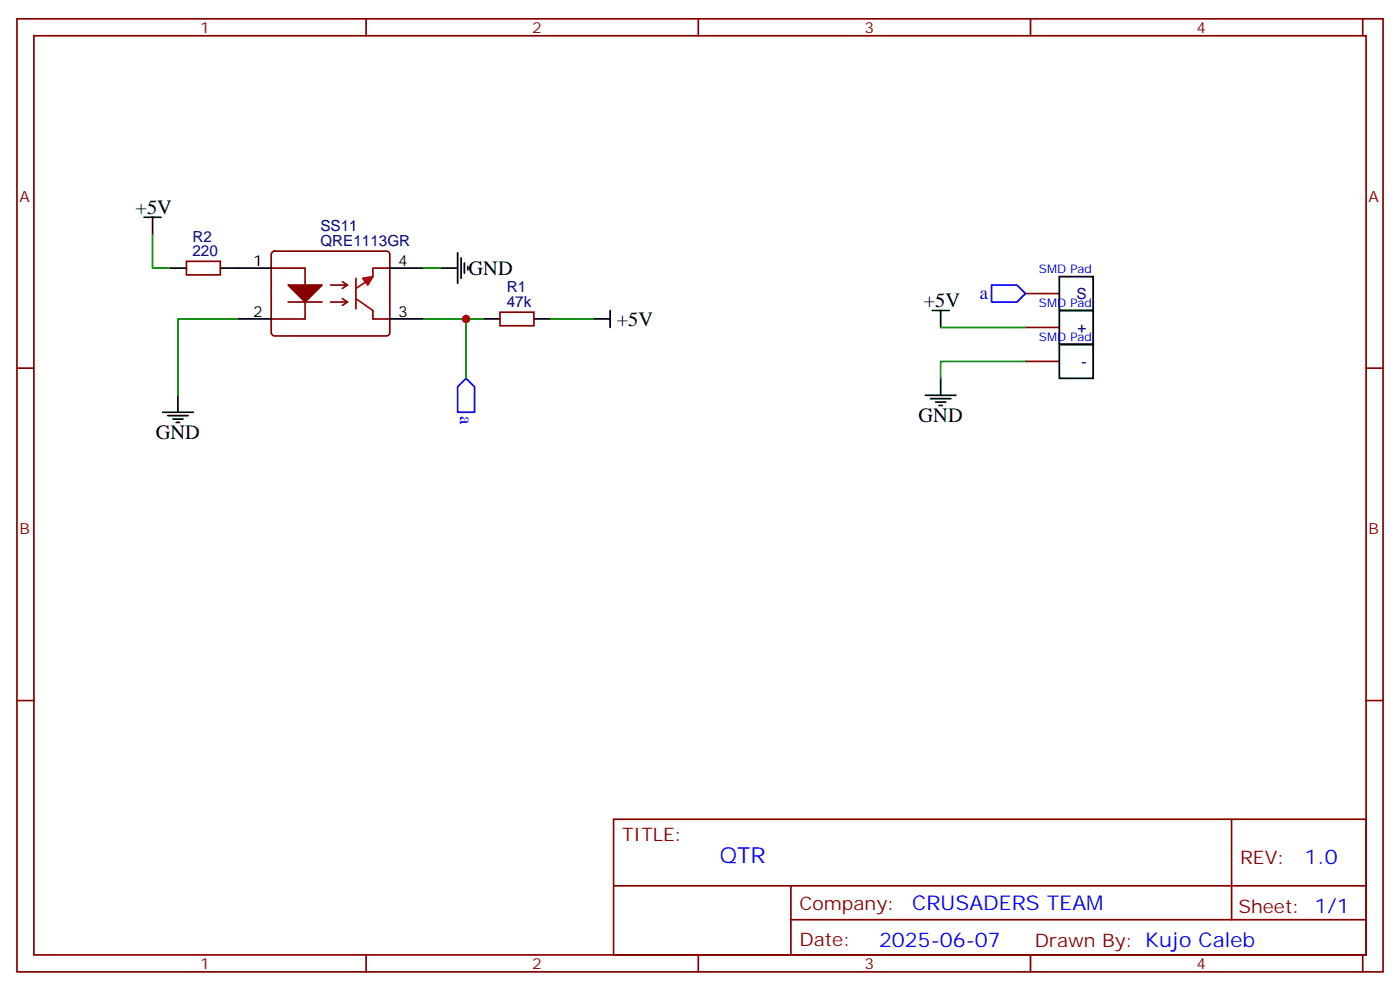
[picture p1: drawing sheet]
<svg xmlns="http://www.w3.org/2000/svg" width="291mm" height="206mm" viewBox="0 0 291 206" stroke-linecap="round" stroke-linejoin="round" font-family="sans-serif">
<g fill="none" stroke="#870000" stroke-width=".35">
<path d="M3.5 3.9h284.4v198.3h-284.4zM7.1 7.4h277.2v191.2h-277.2zM76.2 3.9v3.5M145.3 3.9v3.5M214.5 3.9v3.5M283.6 3.9v3.5M38.8 54.4h7.1v2.8h-7.1zM56.4 55.8h7.1v10.6h-7.1M56.7 52.5l.4-.3h23.3a.71 .71 0 0 1 .7 .8v16.2a.76 .76 0 0 1-.7 .7h-23.3a.76 .76 0 0 1-.7-.7v-16.2zM68.8 59.3h3.5M71.3 58.6l1 .7M72.3 59.3l-1 .7"/>
<path d="M81.1 55.8h-3.5v1.7M3.5 76.6h3.6M60 62.8h7M68.8 62.8h3.5M71.3 62.1l1 .7M72.3 62.8l-1 .7M77.6 64.6v1.8h3.5M104.1 64.9h7v2.9h-7zM213.4 61.1h7.1M213.4 68.1h7.1M213.4 75.2h7.1M284.3 76.6h3.6"/>
<path d="M3.5 145.7h3.6M284.3 145.7h3.6M127.7 170.4h156.6v28.2h-156.6zM256.3 170.5v20.8M76.2 198.6v3.6M127.7 184.3h156.5M145.3 198.6v3.6M164.6 191.3h119.6M164.6 184.3v14.1M214.5 198.6v3.6M283.6 198.6v3.6"/>
</g>
<path d="M60 59.3h7l-3.5 3.5z" fill="#870000" stroke="#870000" stroke-width=".35"/>
<g fill="none" stroke="#000" stroke-width=".35">
<path d="M30 45.2h3.5M31.7 45.2v3.5M35.3 55.8h3.5M45.9 55.8h10.5M81.1 55.8h7.1M91.7 55.8h3.5M95.2 52.6v6.3M96 53.7v4.2M96.7 54.7v2.1M97.4 55.4v.7M220.5 57.5h7v7.1h-7zM49.4 66.4h7"/>
<path d="M81.1 66.4h7.1M100.5 66.4h3.6M111.1 66.4h3.6M123.5 66.4h3.5M127 64.6v3.5M194 64.6h3.6M195.8 64.6v3.5M195.8 78.7v3.5M220.5 64.6h7v7h-7zM220.5 71.6h7v7.1h-7zM33.9 85.8h6.3M34.9 86.5h4.3"/>
<path d="M36 87.2h2.1M36.7 87.9h.7M37 82.2v3.6M192.6 82.2h6.4M193.7 82.9h4.2M194.7 83.6h2.1M195.4 84.3h.7"/>
</g>
<path d="M75.5 57.9l2.1-.4-1 1.8z" fill="#a10000" stroke="#a10000" stroke-width=".35"/>
<path d="M74.1 57.9v6.3M76.2 58.6l-2.1 1.4M74.1 62.1l3.5 2.5" fill="none" stroke="#a10000" stroke-width=".35"/>
<path d="M31.7 48.7v7.1h3.6M88.2 55.8h3.5M49.4 66.4h-12.4v15.8M88.2 66.4h12.3M97 66.4v12.3M114.7 66.4h8.8M195.8 68.1h17.6M213.4 75.2h-17.6v3.5" fill="none" stroke="#008700" stroke-width=".35"/>
<path d="M206.4 59.3h5.3l1.7 1.8-1.7 1.7h-5.3zM95.2 80.5l1.8-1.8 1.8 1.8v5.3h-3.6z" fill="none" stroke="#00f" stroke-width=".35"/>
<circle cx="97" cy="66.4" r=".88" fill="#c00"/>
<text font-size="4.6" fill="#00f" x="149.8" y="179.5">QTR</text>
<g font-size="4.2">
<text x="28.2" y="44.5">+5V</text>
<text x="97.5" y="57.2">GND</text>
<text x="192.3" y="63.9">+5V</text>
<text x="128.4" y="67.8">+5V</text>
<text x="191.2" y="87.9">GND</text>
<text x="32.5" y="91.4">GND</text>
</g>
<g font-size="4.2" fill="#00f">
<text x="271.5" y="179.7">1.0</text>
<text x="189.9" y="189.3">CRUSADERS TEAM</text>
<text x="183" y="197.1">2025-06-07</text>
</g>
<g font-size="3.9" fill="#00f">
<text x="204" y="62.2">a</text>
<text x="95.8" y="86.5" transform="rotate(90 95.8 86.5)">a</text>
</g>
<g font-size="3.9" fill="#800">
<text x="129.5" y="175">TITLE:</text>
<text x="258.1" y="179.7">REV:</text>
<text x="166.4" y="189.2">Company:</text>
<text x="257.7" y="189.8">Sheet: 1/1</text>
<text x="166.4" y="196.9">Date:</text>
<text x="215.4" y="197">Drawn By: Kujo Caleb</text>
</g>
<g font-size="3.2" fill="#800">
<text x="41.6" y="6.9">1</text>
<text x="110.8" y="6.9">2</text>
<text x="179.9" y="6.9">3</text>
<text x="249.1" y="6.9">4</text>
<text x="4.1" y="42">A</text>
<text x="284.9" y="42">A</text>
<text x="4.1" y="111.2">B</text>
<text x="284.9" y="111.2">B</text>
<text x="41.6" y="201.6">1</text>
<text x="110.8" y="201.6">2</text>
<text x="179.9" y="201.6">3</text>
<text x="249.1" y="201.6">4</text>
</g>
<g font-size="3.2" fill="#000080">
<text x="66.7" y="48">SS11</text>
<text x="40.1" y="53.3">220</text>
<text x="40.1" y="50.3">R2</text>
<text x="66.7" y="51.1">QRE1113GR</text>
<text x="105.5" y="63.9">47k</text>
<text x="105.5" y="60.6">R1</text>
<text x="224" y="62.2">S</text>
<text x="224.3" y="69.3">+</text>
<text x="225.1" y="76.3">-</text>
</g>
<g font-size="3.2">
<text x="52.7" y="55.4">1</text>
<text x="82.9" y="55.4">4</text>
<text x="52.7" y="66">2</text>
<text x="82.9" y="66">3</text>
</g>
<g font-size="2.5" fill="#00f">
<text x="216.3" y="56.8">SMD Pad</text>
<text x="216.3" y="63.9">SMD Pad</text>
<text x="216.3" y="70.9">SMD Pad</text>
</g>
</svg>
